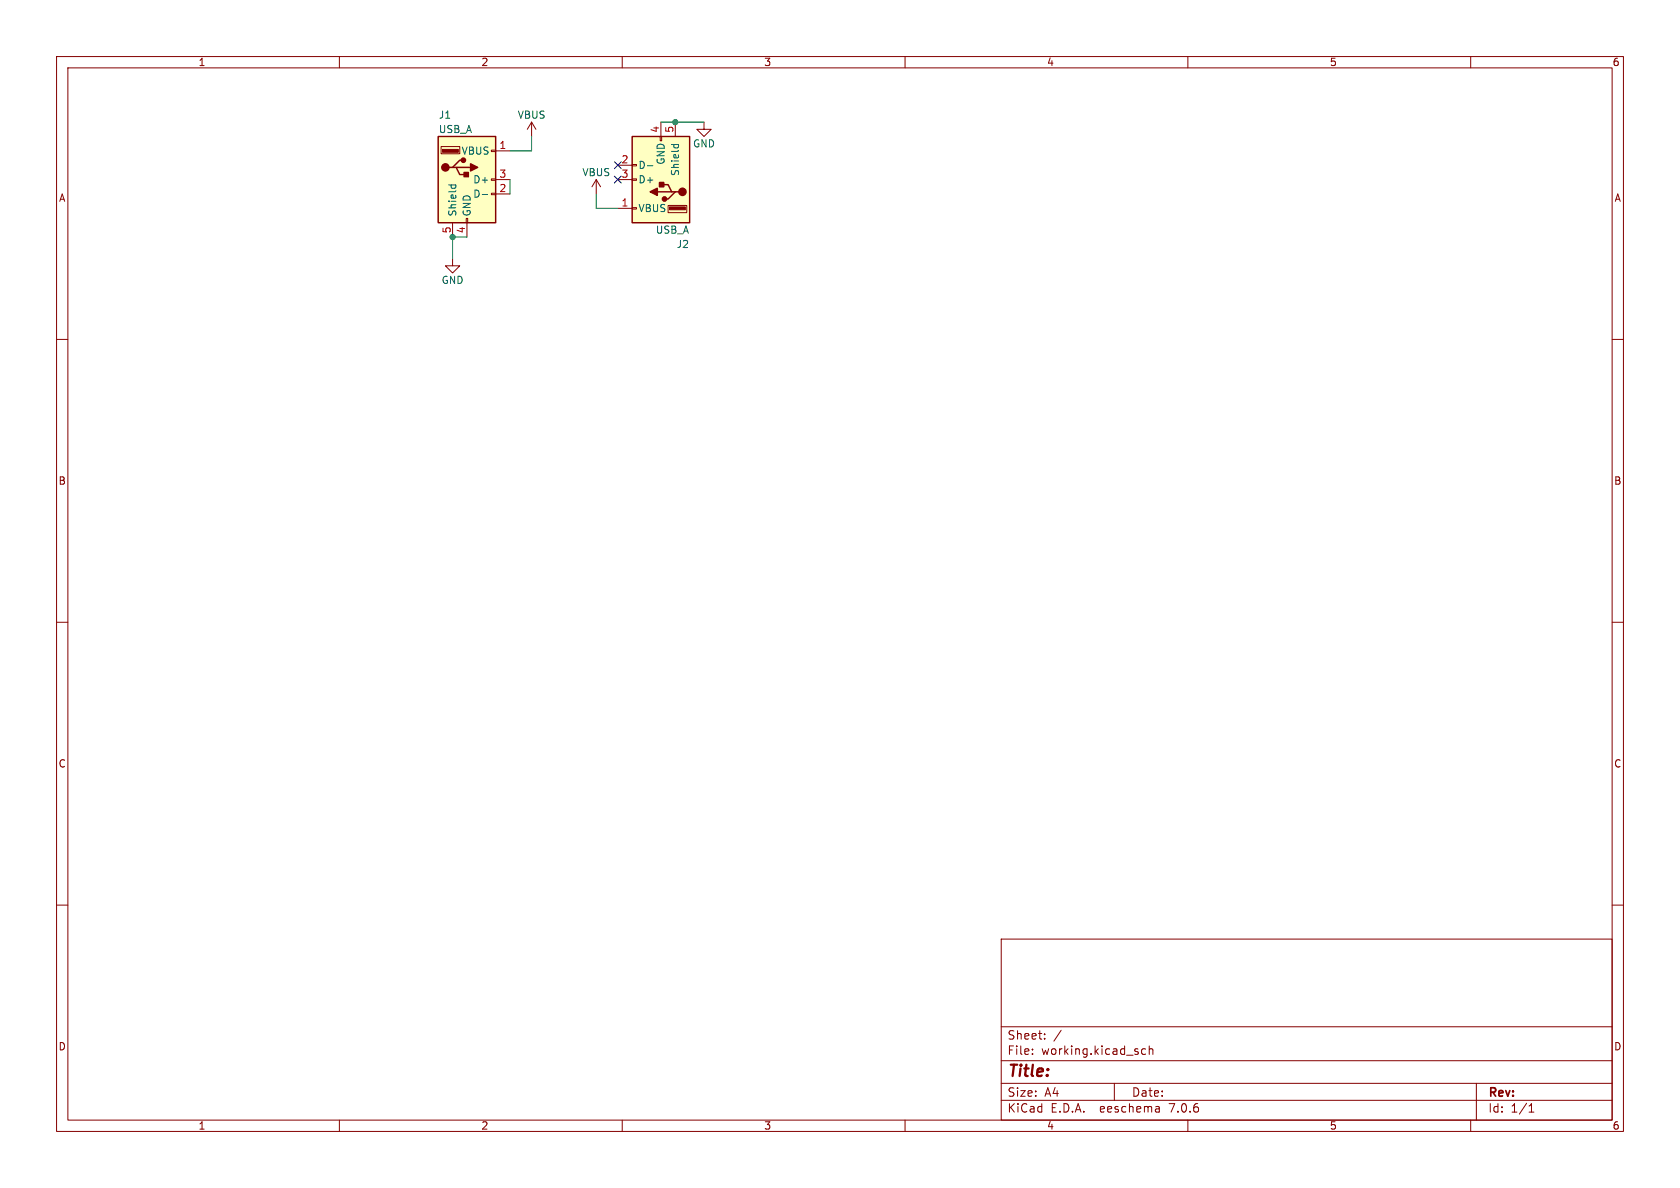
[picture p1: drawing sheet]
(kicad_sch (version 20230121) (generator eeschema)

 (paper "A4")

 (lib_symbols
  (symbol "Connector:USB_A" (pin_names (offset 1.016)) (in_bom yes) (on_board yes)
   (property "Reference" "J" (at -5.08 11.43 0) (effects (font (size 1.27 1.27)) (justify left)))
   (property "Value" "USB_A" (at -5.08 8.89 0) (effects (font (size 1.27 1.27)) (justify left)))
   (property "Footprint" "" (at 3.81 -1.27 0) (effects (font (size 1.27 1.27)) hide))
   (property "Datasheet" " ~" (at 3.81 -1.27 0) (effects (font (size 1.27 1.27)) hide))
   (symbol "USB_A_0_1"
    (rectangle (start -5.08 -7.62) (end 5.08 7.62) (stroke (width 0.254) (type default)) (fill (type background)))
    (circle (center -3.81 2.159) (radius 0.635) (stroke (width 0.254) (type default)) (fill (type outline)))
    (rectangle (start -1.524 4.826) (end -4.318 5.334) (stroke (width 0) (type default)) (fill (type outline)))
    (rectangle (start -1.27 4.572) (end -4.572 5.842) (stroke (width 0) (type default)) (fill (type none)))
    (circle (center -0.635 3.429) (radius 0.381) (stroke (width 0.254) (type default)) (fill (type outline)))
    (rectangle (start -0.127 -7.62) (end 0.127 -6.858) (stroke (width 0) (type default)) (fill (type none)))
    (polyline (pts (xy -3.175 2.159) (xy -2.54 2.159) (xy -1.27 3.429) (xy -0.635 3.429)) (stroke (width 0.254) (type default)) (fill (type none)))
    (polyline (pts (xy -2.54 2.159) (xy -1.905 2.159) (xy -1.27 0.889) (xy 0 0.889)) (stroke (width 0.254) (type default)) (fill (type none)))
    (polyline (pts (xy 0.635 2.794) (xy 0.635 1.524) (xy 1.905 2.159) (xy 0.635 2.794)) (stroke (width 0.254) (type default)) (fill (type outline)))
    (rectangle (start 0.254 1.27) (end -0.508 0.508) (stroke (width 0.254) (type default)) (fill (type outline)))
    (rectangle (start 5.08 -2.667) (end 4.318 -2.413) (stroke (width 0) (type default)) (fill (type none)))
    (rectangle (start 5.08 -0.127) (end 4.318 0.127) (stroke (width 0) (type default)) (fill (type none)))
    (rectangle (start 5.08 4.953) (end 4.318 5.207) (stroke (width 0) (type default)) (fill (type none))))
   (symbol "USB_A_1_1"
    (polyline (pts (xy -1.905 2.159) (xy 0.635 2.159)) (stroke (width 0.254) (type default)) (fill (type none)))
    (pin power_in line (at 7.62 5.08 180) (length 2.54) (name "VBUS" (effects (font (size 1.27 1.27)))) (number "1" (effects (font (size 1.27 1.27)))))
    (pin bidirectional line (at 7.62 -2.54 180) (length 2.54) (name "D-" (effects (font (size 1.27 1.27)))) (number "2" (effects (font (size 1.27 1.27)))))
    (pin bidirectional line (at 7.62 0 180) (length 2.54) (name "D+" (effects (font (size 1.27 1.27)))) (number "3" (effects (font (size 1.27 1.27)))))
    (pin power_in line (at 0 -10.16 90) (length 2.54) (name "GND" (effects (font (size 1.27 1.27)))) (number "4" (effects (font (size 1.27 1.27)))))
    (pin passive line (at -2.54 -10.16 90) (length 2.54) (name "Shield" (effects (font (size 1.27 1.27)))) (number "5" (effects (font (size 1.27 1.27)))))))
  (symbol "power:GND" (power) (pin_names (offset 0)) (in_bom yes) (on_board yes)
   (property "Reference" "#PWR" (at 0 -6.35 0) (effects (font (size 1.27 1.27)) hide))
   (property "Value" "GND" (at 0 -3.81 0) (effects (font (size 1.27 1.27))))
   (property "Footprint" "" (at 0 0 0) (effects (font (size 1.27 1.27)) hide))
   (property "Datasheet" "" (at 0 0 0) (effects (font (size 1.27 1.27)) hide))
   (symbol "GND_0_1"
    (polyline (pts (xy 0 0) (xy 0 -1.27) (xy 1.27 -1.27) (xy 0 -2.54) (xy -1.27 -1.27) (xy 0 -1.27)) (stroke (width 0) (type default)) (fill (type none))))
   (symbol "GND_1_1"
    (pin power_in line (at 0 0 270) (length 0) hide (name "GND" (effects (font (size 1.27 1.27)))) (number "1" (effects (font (size 1.27 1.27)))))))
  (symbol "power:VBUS" (power) (pin_names (offset 0)) (in_bom yes) (on_board yes)
   (property "Reference" "#PWR" (at 0 -3.81 0) (effects (font (size 1.27 1.27)) hide))
   (property "Value" "VBUS" (at 0 3.81 0) (effects (font (size 1.27 1.27))))
   (property "Footprint" "" (at 0 0 0) (effects (font (size 1.27 1.27)) hide))
   (property "Datasheet" "" (at 0 0 0) (effects (font (size 1.27 1.27)) hide))
   (symbol "VBUS_0_1"
    (polyline (pts (xy -0.762 1.27) (xy 0 2.54)) (stroke (width 0) (type default)) (fill (type none)))
    (polyline (pts (xy 0 0) (xy 0 2.54)) (stroke (width 0) (type default)) (fill (type none)))
    (polyline (pts (xy 0 2.54) (xy 0.762 1.27)) (stroke (width 0) (type default)) (fill (type none))))
   (symbol "VBUS_1_1"
    (pin power_in line (at 0 0 90) (length 0) hide (name "VBUS" (effects (font (size 1.27 1.27)))) (number "1" (effects (font (size 1.27 1.27))))))))

 (junction (at 119.38 21.59) (diameter 0) (color 0 0 0 0))
 (junction (at 80.01 41.91) (diameter 0) (color 0 0 0 0))

 (no_connect (at 109.22 31.75))
 (no_connect (at 109.22 29.21))

 (wire (pts (xy 80.01 41.91) (xy 80.01 45.72)) (stroke (width 0) (type default)))
 (wire (pts (xy 116.84 21.59) (xy 119.38 21.59)) (stroke (width 0) (type default)))
 (wire (pts (xy 93.98 26.67) (xy 93.98 24.13)) (stroke (width 0) (type default)))
 (wire (pts (xy 90.17 31.75) (xy 90.17 34.29)) (stroke (width 0) (type default)))
 (wire (pts (xy 119.38 21.59) (xy 124.46 21.59)) (stroke (width 0) (type default)))
 (wire (pts (xy 80.01 41.91) (xy 82.55 41.91)) (stroke (width 0) (type default)))
 (wire (pts (xy 105.41 34.29) (xy 105.41 36.83)) (stroke (width 0) (type default)))
 (wire (pts (xy 105.41 36.83) (xy 109.22 36.83)) (stroke (width 0) (type default)))
 (wire (pts (xy 90.17 26.67) (xy 93.98 26.67)) (stroke (width 0) (type default)))

 (symbol (lib_id "Connector:USB_A") (at 82.55 31.75 0) (unit 1) (in_bom yes) (on_board yes) (dnp no)
  (property "Reference" "J1" (at 77.47 20.32 0) (effects (font (size 1.27 1.27)) (justify left)))
  (property "Value" "USB_A" (at 77.47 22.86 0) (effects (font (size 1.27 1.27)) (justify left)))
  (property "Footprint" "Connectors:USB_A" (at 86.36 33.02 0) (effects (font (size 1.27 1.27)) hide))
  (property "Datasheet" "" (at 86.36 33.02 0) (effects (font (size 1.27 1.27)) hide)) (pin "1") (pin "2") (pin "3") (pin "4") (pin "5"))

 (symbol (lib_id "Connector:USB_A") (at 116.84 31.75 180) (unit 1) (in_bom yes) (on_board yes) (dnp no)
  (property "Reference" "J2" (at 121.92 43.18 0) (effects (font (size 1.27 1.27)) (justify left)))
  (property "Value" "USB_A" (at 121.92 40.64 0) (effects (font (size 1.27 1.27)) (justify left)))
  (property "Footprint" "Icenowy_Connectors:USB_A_Plug" (at 113.03 30.48 0) (effects (font (size 1.27 1.27)) hide))
  (property "Datasheet" "" (at 113.03 30.48 0) (effects (font (size 1.27 1.27)) hide)) (pin "1") (pin "2") (pin "3") (pin "4") (pin "5"))

 (symbol (lib_id "power:GND") (at 80.01 45.72 0) (unit 1) (in_bom yes) (on_board yes) (dnp no)
  (property "Reference" "#PWR01" (at 80.01 52.07 0) (effects (font (size 1.27 1.27)) hide))
  (property "Value" "GND" (at 80.01 49.53 0) (effects (font (size 1.27 1.27))))
  (property "Footprint" "" (at 80.01 45.72 0) (effects (font (size 1.27 1.27)) hide))
  (property "Datasheet" "" (at 80.01 45.72 0) (effects (font (size 1.27 1.27)) hide)) (pin "1"))

 (symbol (lib_id "power:GND") (at 124.46 21.59 0) (unit 1) (in_bom yes) (on_board yes) (dnp no)
  (property "Reference" "#PWR02" (at 124.46 27.94 0) (effects (font (size 1.27 1.27)) hide))
  (property "Value" "GND" (at 124.46 25.4 0) (effects (font (size 1.27 1.27))))
  (property "Footprint" "" (at 124.46 21.59 0) (effects (font (size 1.27 1.27)) hide))
  (property "Datasheet" "" (at 124.46 21.59 0) (effects (font (size 1.27 1.27)) hide)) (pin "1"))

 (symbol (lib_id "power:VBUS") (at 93.98 24.13 0) (unit 1) (in_bom yes) (on_board yes) (dnp no)
  (property "Reference" "#PWR03" (at 93.98 27.94 0) (effects (font (size 1.27 1.27)) hide))
  (property "Value" "VBUS" (at 93.98 20.32 0) (effects (font (size 1.27 1.27))))
  (property "Footprint" "" (at 93.98 24.13 0) (effects (font (size 1.27 1.27)) hide))
  (property "Datasheet" "" (at 93.98 24.13 0) (effects (font (size 1.27 1.27)) hide)) (pin "1"))

 (symbol (lib_id "power:VBUS") (at 105.41 34.29 0) (unit 1) (in_bom yes) (on_board yes) (dnp no)
  (property "Reference" "#PWR04" (at 105.41 38.1 0) (effects (font (size 1.27 1.27)) hide))
  (property "Value" "VBUS" (at 105.41 30.48 0) (effects (font (size 1.27 1.27))))
  (property "Footprint" "" (at 105.41 34.29 0) (effects (font (size 1.27 1.27)) hide))
  (property "Datasheet" "" (at 105.41 34.29 0) (effects (font (size 1.27 1.27)) hide)) (pin "1"))

 (sheet_instances (path "" (page "1"))))
